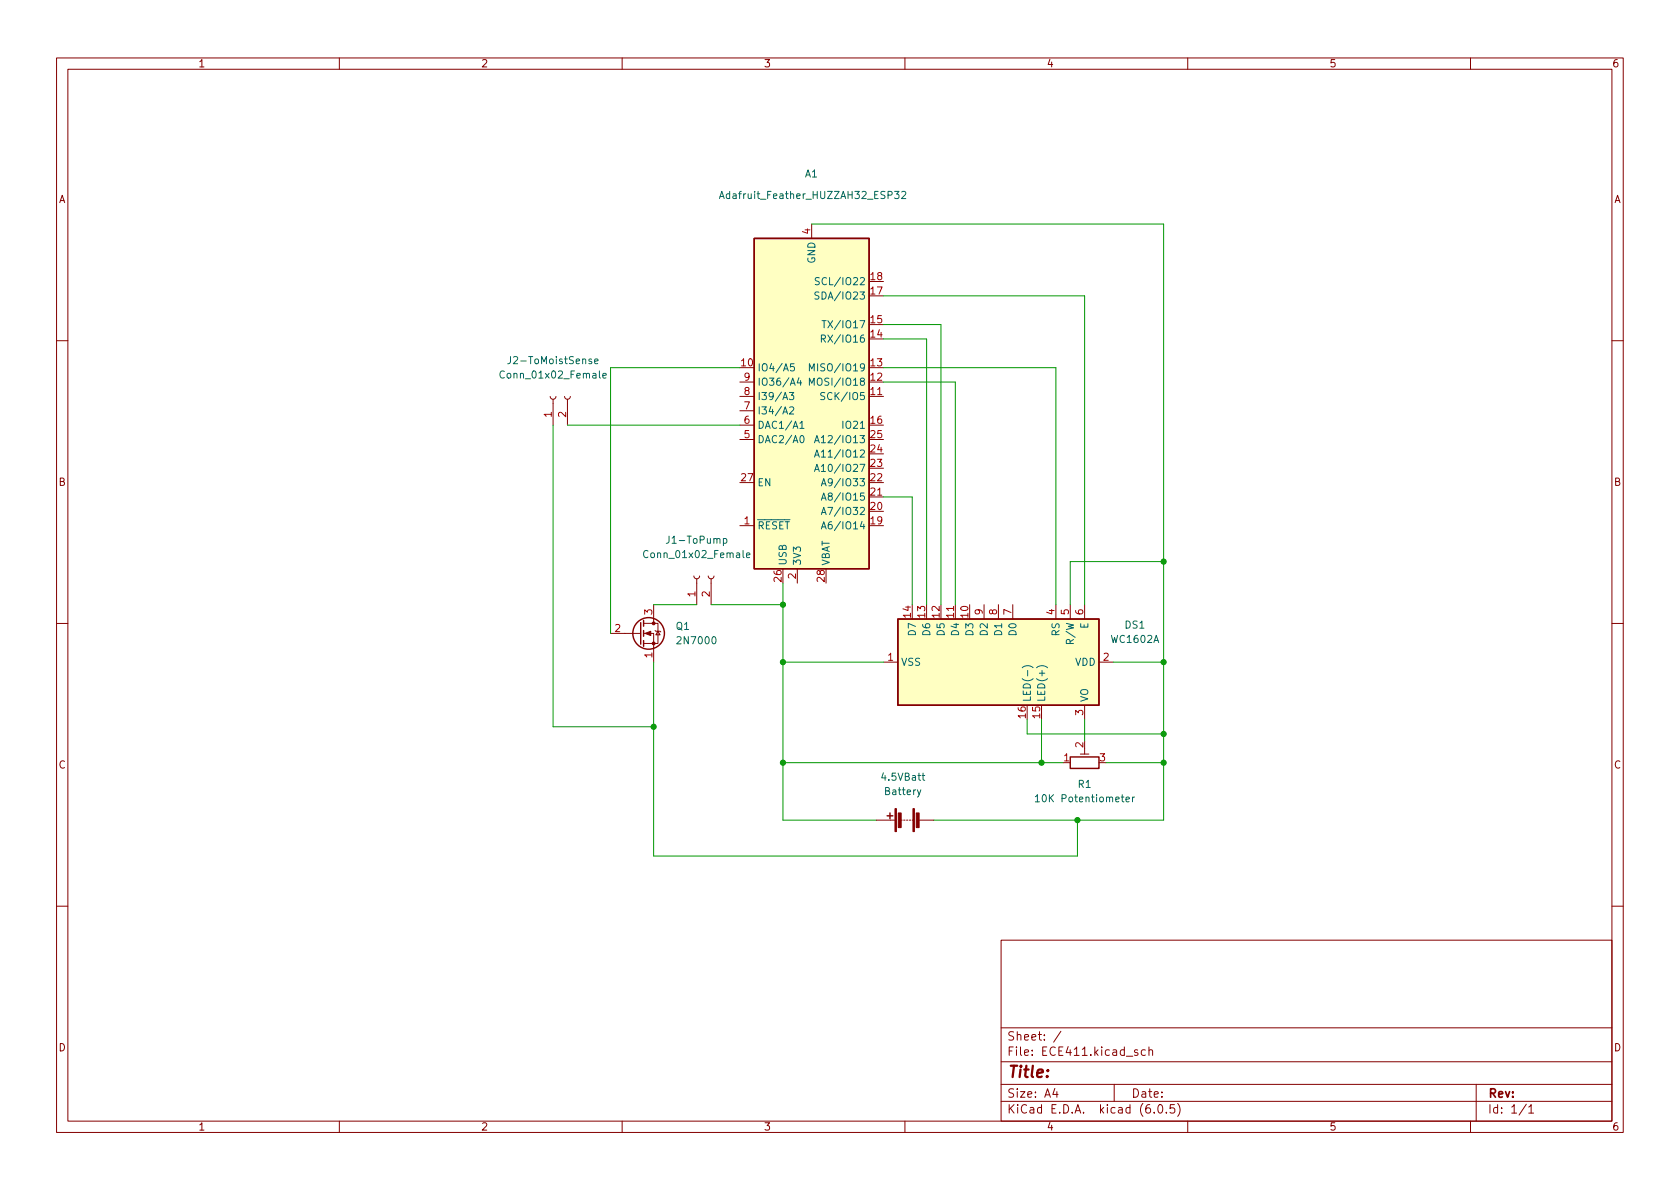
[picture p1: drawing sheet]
<svg xmlns="http://www.w3.org/2000/svg" width="297mm" height="210mm" viewBox="0 0 297 210" stroke-linecap="round" stroke-linejoin="round" font-family="sans-serif">
<g fill="none" stroke="#840000" stroke-width=".18">
<path d="M10 10.2h277v190.1h-277zM12 12.2h273v186.1h-273zM60 10.2v2M110 10.2v2M160 10.2v2M210 10.2v2M260 10.2v2M143.5 39.6v2.6M10 60.2h2M97.3 70.1l.1 .4 .4 .1 .3-.1 .2-.4M97.8 70.6v4.6M99.8 70.1l.2 .4 .3 .1 .4-.1 .1-.4"/>
<path d="M100.3 70.6v4.6M130.8 70.1h2.5M130.8 77.7h2.5M130.8 75.2h2.5M130.8 72.6h2.5M130.8 67.6h2.5M153.7 70.1h2.5M285 60.2h2M130.8 93h2.5M153.7 87.9h2.5M10 110.2h2M107.9 112h5.4"/>
<path d="M113.8 112h1.8v5.1M113.8 110.2h2.5v3.6h-2.5M115.6 106.9v3.3M115.8 111.5l.2 .1h.7l.1 .2M116.3 111.6l.4 .7h-.7zM122.7 101.8l.1 .4 .4 .2 .3-.2 .2-.4M123.2 102.4v4.5M125.2 101.8l.2 .4 .3 .2 .4-.2 .1-.4M125.7 102.4v4.5M141 100.6v2.5M156.2 117.1h2.5M168.9 106.9v2.6"/>
<path d="M174 106.9v2.6M176.5 106.9v2.6M179.1 106.9v2.6M186.7 106.9v2.6M189.2 106.9v2.6M191.8 106.9v2.6M194.3 117.1h2.5M285 110.2h2M191 133.3h1.5M191.8 124.7v2.5M191.8 132.3v1M154.9 145h3.3"/>
<path d="M159.3 145h.2M159.8 145h.2M160.3 145h.2M160.8 145h.2M161.3 145h.2M162.6 145h2.5M10 160.2h2M177 166.3h108v32h-108zM285 160.2h2M60 198.3v2M110 198.3v2M160 198.3v2"/>
<path d="M177 194.8h108M177 191.8h108M177 187.8h108M177 181.8h108M186.5 192.5l-.4 1h1M186.9 193v1M187.6 182.4l-1.3 1.9M197 191.8v3M201.1 185.7l-.3-.1-.2 .2v.3l.5 .1v.4h-.5M202.5 185.7l-.4-.1-.3 .3v.4l.1 .3h.6M203.1 185.8l.3-.2 .3 .1 .1 .9M203.1 185.1v1.5"/>
<path d="M204.1 196.7v.1M204.9 195.4l.2-.1a.81 .81 0 0 1 .6 .7 .81 .81 0 0 1-.3 .8h-.2a.81 .81 0 0 1-.6-.6 .81 .81 0 0 1 .3-.8zM206.2 196.7v.1M207.6 195.3h-.7v.7l.2-.1 .5 .1 .1 .2-.1 .5-.2 .1-.5-.1M208.2 195.1a1.72 1.72 0 0 1 0 2.3M210 198.3v2M260 198.3v2M261 191.8v6.5M269.9 195.3l-1.3 1.9M270.3 195.8l.4-.5v1.5M270.3 196.8h.9"/>
</g>
<g fill="none" stroke="#006464" stroke-width=".18">
<path d="M127.2 35.1l.4-1.3 .4 1.3M127.3 34.7h.6M158.2 33.8h.8l-.5 .5 .4 .1v.6l-.2 .1-.5-.1M159.4 34l.5-.2 .3 .4-.8 .9h.8M144.8 51.7l-.5-.1-.2 .1v.4l.6 .2 .1 .4-.2 .2-.5-.1M144.9 49.1h-.5l-.2 .1v.4l.5 .2 .2 .3-.3 .3-.5-.1M145.2 59.9l.6-.1 .1-.1v-.3l-.7-.2v1.3M145.3 56.7h.8M145.5 59.9l.4 .6M145.7 56.7v1.3M89.2 65.7a.6 .6 0 0 0-.9 .4 .6 .6 0 0 0 .6 .8l.3-.2M90.3 63.1v.9a.41 .41 0 0 1-.5 .3"/>
<path d="M105.1 63.9l.6-.1v-.3h-.4l-.2 .2 .1 .6h.5M106.6 66.4l.6-.1-.1-.2-.3-.1-.2 .2v.6h.5M139.6 69.4h.7l-.4 .5 .4 .1v.6l-.2 .1-.5-.1M139.6 72.1l.5-.2 .2 .4-.7 .9h.7M140.4 64.3h-.6l-.1 .6 .2-.1 .4 .1 .2 .1-.1 .5-.2 .1-.5-.1M141.3 66.8l-.4 .9h.8M141.4 74.8l.4-.3v1.3M141.4 75.8h.8M141.6 77.1l.1-.1a.68 .68 0 0 1 .5 .7 .68 .68 0 0 1-.5 .6l-.1-.1-.2-.4zM141.6 67.3v.8M143.1 68.1v-1.2l.4 .9 .5-.9v1.2M143.1 65.6v-1.3l.4 .9 .5-.9v1.3"/>
<path d="M144 78.3l.4-1.3 .5 1.3M144.1 77.9h.6M145.8 69.5l-.5-.1-.1 .1v.4l.5 .2 .1 .3-.2 .3-.5-.1M114.6 97.5a.6 .6 0 0 0-.9 .4 .6 .6 0 0 0 .6 .7l.3-.1M127.9 95.3l.4-.1 .2 .3-.1 .5h-.5M132 98.2l.6-.1-.1-.3h-.3l-.2 .1v.7h.5M144 83.4l.4-1.3 .5 1.3M144 80.8l.4-1.2 .5 1.2M144.1 83h.6M144.1 80.5h.6M145.2 93.5l.4-1.2 .5 1.2M145.2 91l.4-1.3 .5 1.3"/>
<path d="M145.2 88.5l.4-1.3 .5 1.3M145.2 85.9l.4-1.3 .5 1.3M145.3 93.2h.6M145.3 90.6h.6M145.3 88.1h.6M145.3 85.5h.6M180.7 118.1a1.46 1.46 0 0 1 2 0M183.3 118.1a1.46 1.46 0 0 1 1.9 0M162.8 139.7l-.4 1.1-.2 .1M163 137.1h.5M163.2 136.7v1.1l.3 .2M183.1 140.9l.3-.4v1.3"/>
<path d="M183.1 141.8h.7M199.1 141.4l.6-.2-.1-.2-.3-.1-.2 .2v.6h.5M200.2 140.9v.9M200.6 140.9l-.4 .3"/>
</g>
<g fill="#840000" stroke="#840000" stroke-width=".18">
<path d="M161.4 143h.3v4.1h-.3z"/>
<path d="M158.2 143h.3v4.1h-.3z"/>
<path d="M162 143.8h.5v2.5h-.5z"/>
<path d="M158.8 143.8h.5v2.5h-.5z"/>
<path d="M114 112l1.1-.4v.8z"/>
<circle cx="115.6" cy="113.8" r=".25"/>
<circle cx="115.6" cy="110.2" r=".25"/>
</g>
<g fill="none" stroke="#840000" stroke-width=".25">
<path d="M133.3 42.2h20.4v58.4h-20.4zM113.3 110.1v3.8M113.8 109.7v1M113.8 111.5v1M113.8 113.3v1M158.7 109.5h35.6v15.2h-35.6zM189.2 133.9h5.1v2h-5.1zM156.8 144.3h1.1M157.4 143.8v1"/>
<circle cx="114.7" cy="112" r="2.79"/>
</g>
<g fill="#ffffc2" stroke="#ffffc2" stroke-width=".18">
<path d="M158.7 109.5h35.6v15.2h-35.6z"/>
<path d="M133.3 42.2h20.4v58.4h-20.4z"/>
</g>
<g fill="none" stroke="#009600" stroke-width=".18">
<path d="M143.5 39.6h62.2v105.4h-40.6M156.2 52.3h35.6v54.6M156.2 59.9h7.6v47M156.2 57.4h10.2v49.5M97.8 75.2v53.3h17.8M100.3 75.2h30.5M130.8 65h-22.9v47M156.2 65h30.5v41.9M156.2 67.6h12.7v39.3M156.2 87.9h5.1v19M205.7 99.3h-16.5v7.6M115.6 117.1v34.3h74.9v-6.4"/>
<path d="M115.6 106.9h7.6M125.7 106.9h12.7M138.4 103.1v41.9h16.5M138.4 117.1h17.8M196.8 117.1h8.9M138.4 134.9h49.6M181.6 127.2v2.6h24.1M184.1 127.2v7.7M191.8 127.2v3.9M195.6 134.9h10.1"/>
</g>
<g fill="#009600" stroke="#009600" stroke-width=".18">
<circle cx="115.6" cy="128.5" r=".46"/>
<circle cx="138.4" cy="117.1" r=".46"/>
<circle cx="138.4" cy="134.9" r=".46"/>
<circle cx="190.5" cy="145" r=".46"/>
<circle cx="205.7" cy="134.9" r=".46"/>
<circle cx="205.7" cy="129.8" r=".46"/>
<circle cx="184.1" cy="134.9" r=".46"/>
<circle cx="205.7" cy="99.3" r=".46"/>
<circle cx="205.7" cy="117.1" r=".46"/>
<circle cx="138.4" cy="106.9" r=".46"/>
</g>
<text font-size="2.8" fill="#840000" x="178" y="190.6">Title:</text>
<g font-size="2.1" fill="#840000">
<text x="178" y="184">Sheet: /</text>
<text x="178" y="186.7">File: ECE411.kicad_sch</text>
<text x="178" y="196.9">KiCad E.D.A. kicad (6.0.5)</text>
<text x="178" y="194.1">Size: A4</text>
<text x="200" y="194.1">Date:</text>
<text x="263" y="194.1">Rev:</text>
<text x="263" y="196.9">Id: 1/1</text>
</g>
<g font-size="1.8" fill="#840000">
<text x="35" y="11.9">1</text>
<text x="85" y="11.9">2</text>
<text x="135" y="11.9">3</text>
<text x="185" y="11.9">4</text>
<text x="235" y="11.9">5</text>
<text x="285" y="11.9">6</text>
<text x="10.3" y="35.9">A</text>
<text x="285.3" y="35.9">A</text>
<text x="10.3" y="85.9">B</text>
<text x="285.3" y="85.9">B</text>
<text x="10.3" y="135.9">C</text>
<text x="285.3" y="135.9">C</text>
<text x="10.3" y="185.9">D</text>
<text x="285.3" y="185.9">D</text>
<text x="35" y="199.9">1</text>
<text x="85" y="199.9">2</text>
<text x="135" y="199.9">3</text>
<text x="185" y="199.9">4</text>
<text x="235" y="199.9">5</text>
<text x="285" y="199.9">6</text>
</g>
<g font-size="1.8" fill="#006464">
<text x="128.3" y="35.2">Adafruit_Feather_HUZZAH32_ESP32</text>
<text x="142.3" y="31.4">A1</text>
<text x="144.1" y="46.6" transform="rotate(-90 144.1 46.6)">GND</text>
<text x="145.1" y="53">SDA/IO23</text>
<text x="145.3" y="50.4">SCL/IO22</text>
<text x="146.6" y="58">TX/IO17</text>
<text x="90.5" y="64.4">J2-ToMoistSense</text>
<text x="133.9" y="65.7">IO4/A5</text>
<text x="144.3" y="65.7">MISO/IO19</text>
<text x="146.4" y="60.6">RX/IO16</text>
<text x="89" y="66.9">Conn_01x02_Female</text>
<text x="133.9" y="70.7">I39/A3</text>
<text x="133.9" y="68.2">IO36/A4</text>
<text x="144.3" y="68.2">MOSI/IO18</text>
<text x="146.1" y="70.7">SCK/IO5</text>
<text x="133.9" y="75.8">DAC1/A1</text>
<text x="133.9" y="73.3">I34/A2</text>
<text x="149.3" y="75.8">IO21</text>
<text x="133.9" y="78.4">DAC2/A0</text>
<text x="145.6" y="83.4">A10/IO27</text>
<text x="145.6" y="80.9">A11/IO12</text>
<text x="145.6" y="78.4">A12/IO13</text>
<text x="133.9" y="86">EN</text>
<text x="146.6" y="88.5">A8/IO15</text>
<text x="146.6" y="86">A9/IO33</text>
<text x="133.9" y="93.6">~{RESET}</text>
<text x="146.6" y="93.6">A6/IO14</text>
<text x="146.6" y="91.1">A7/IO32</text>
<text x="114.4" y="98.7">Conn_01x02_Female</text>
<text x="118.4" y="96.1">J1-ToPump</text>
<text x="139.1" y="100.1" transform="rotate(-90 139.1 100.1)">USB</text>
<text x="141.6" y="100.1" transform="rotate(-90 141.6 100.1)">3V3</text>
<text x="146.7" y="100.1" transform="rotate(-90 146.7 100.1)">VBAT</text>
<text x="119.5" y="111.4">Q1</text>
<text x="120.1" y="113.9">2N7000</text>
<text x="161.9" y="112.2" transform="rotate(-90 161.9 112.2)">D7</text>
<text x="164.5" y="112.2" transform="rotate(-90 164.5 112.2)">D6</text>
<text x="167" y="112.2" transform="rotate(-90 167 112.2)">D5</text>
<text x="169.5" y="112.2" transform="rotate(-90 169.5 112.2)">D4</text>
<text x="172.1" y="112.2" transform="rotate(-90 172.1 112.2)">D3</text>
<text x="174.6" y="112.2" transform="rotate(-90 174.6 112.2)">D2</text>
<text x="177.2" y="112.2" transform="rotate(-90 177.2 112.2)">D1</text>
<text x="179.7" y="112.2" transform="rotate(-90 179.7 112.2)">D0</text>
<text x="187.3" y="112.4" transform="rotate(-90 187.3 112.4)">RS</text>
<text x="189.9" y="113.4" transform="rotate(-90 189.9 113.4)">R/W</text>
<text x="192.4" y="111.2" transform="rotate(-90 192.4 111.2)">E</text>
<text x="196.6" y="113.7">WC1602A</text>
<text x="198.9" y="111.1">DS1</text>
<text x="159.3" y="117.7">VSS</text>
<text x="190.1" y="117.7">VDD</text>
<text x="182.2" y="124.2" transform="rotate(-90 182.2 124.2)">LED(-)</text>
<text x="184.8" y="124.2" transform="rotate(-90 184.8 124.2)">LED(+)</text>
<text x="192.4" y="124.2" transform="rotate(-90 192.4 124.2)">VO</text>
<text x="156.1" y="138">4.5VBatt</text>
<text x="156.6" y="140.6">Battery</text>
<text x="184" y="141.9">10K Potentiometer</text>
<text x="190.6" y="139.3">R1</text>
</g>
<g font-size="1.8" fill="#a90000">
<text x="143.3" y="41.4" transform="rotate(-90 143.3 41.4)">4</text>
<text x="154" y="52.1">17</text>
<text x="154" y="49.5">18</text>
<text x="154" y="59.7">14</text>
<text x="154" y="57.1">15</text>
<text x="131.1" y="64.8">10</text>
<text x="154" y="64.8">13</text>
<text x="131.6" y="69.8">8</text>
<text x="131.6" y="67.3">9</text>
<text x="154" y="69.8">11</text>
<text x="154" y="67.3">12</text>
<text x="97.5" y="73.8" transform="rotate(-90 97.5 73.8)">1</text>
<text x="100.1" y="73.8" transform="rotate(-90 100.1 73.8)">2</text>
<text x="131.6" y="77.5">5</text>
<text x="131.6" y="74.9">6</text>
<text x="131.6" y="72.4">7</text>
<text x="154" y="74.9">16</text>
<text x="154" y="77.5">25</text>
<text x="154" y="82.5">23</text>
<text x="154" y="80">24</text>
<text x="131.1" y="85.1">27</text>
<text x="154" y="87.6">21</text>
<text x="154" y="85.1">22</text>
<text x="131.6" y="92.7">1</text>
<text x="154" y="92.7">19</text>
<text x="154" y="90.2">20</text>
<text x="122.9" y="105.5" transform="rotate(-90 122.9 105.5)">1</text>
<text x="125.5" y="105.5" transform="rotate(-90 125.5 105.5)">2</text>
<text x="138.2" y="102.8" transform="rotate(-90 138.2 102.8)">26</text>
<text x="140.7" y="102.3" transform="rotate(-90 140.7 102.3)">2</text>
<text x="145.8" y="102.8" transform="rotate(-90 145.8 102.8)">28</text>
<text x="108.7" y="111.8">2</text>
<text x="115.3" y="108.7" transform="rotate(-90 115.3 108.7)">3</text>
<text x="161" y="109.2" transform="rotate(-90 161 109.2)">14</text>
<text x="163.6" y="109.2" transform="rotate(-90 163.6 109.2)">13</text>
<text x="166.1" y="109.2" transform="rotate(-90 166.1 109.2)">12</text>
<text x="168.7" y="109.2" transform="rotate(-90 168.7 109.2)">11</text>
<text x="171.2" y="109.2" transform="rotate(-90 171.2 109.2)">10</text>
<text x="173.7" y="108.7" transform="rotate(-90 173.7 108.7)">9</text>
<text x="176.3" y="108.7" transform="rotate(-90 176.3 108.7)">8</text>
<text x="178.8" y="108.7" transform="rotate(-90 178.8 108.7)">7</text>
<text x="186.4" y="108.7" transform="rotate(-90 186.4 108.7)">4</text>
<text x="189" y="108.7" transform="rotate(-90 189 108.7)">5</text>
<text x="191.5" y="108.7" transform="rotate(-90 191.5 108.7)">6</text>
<text x="115.3" y="116.3" transform="rotate(-90 115.3 116.3)">1</text>
<text x="157" y="116.8">1</text>
<text x="195.1" y="116.8">2</text>
<text x="181.4" y="127" transform="rotate(-90 181.4 127)">16</text>
<text x="183.9" y="127" transform="rotate(-90 183.9 127)">15</text>
<text x="191.5" y="126.5" transform="rotate(-90 191.5 126.5)">3</text>
<text x="188.1" y="134.6">1</text>
<text x="191.5" y="132.2" transform="rotate(-90 191.5 132.2)">2</text>
<text x="194.5" y="134.6">3</text>
</g>
</svg>
